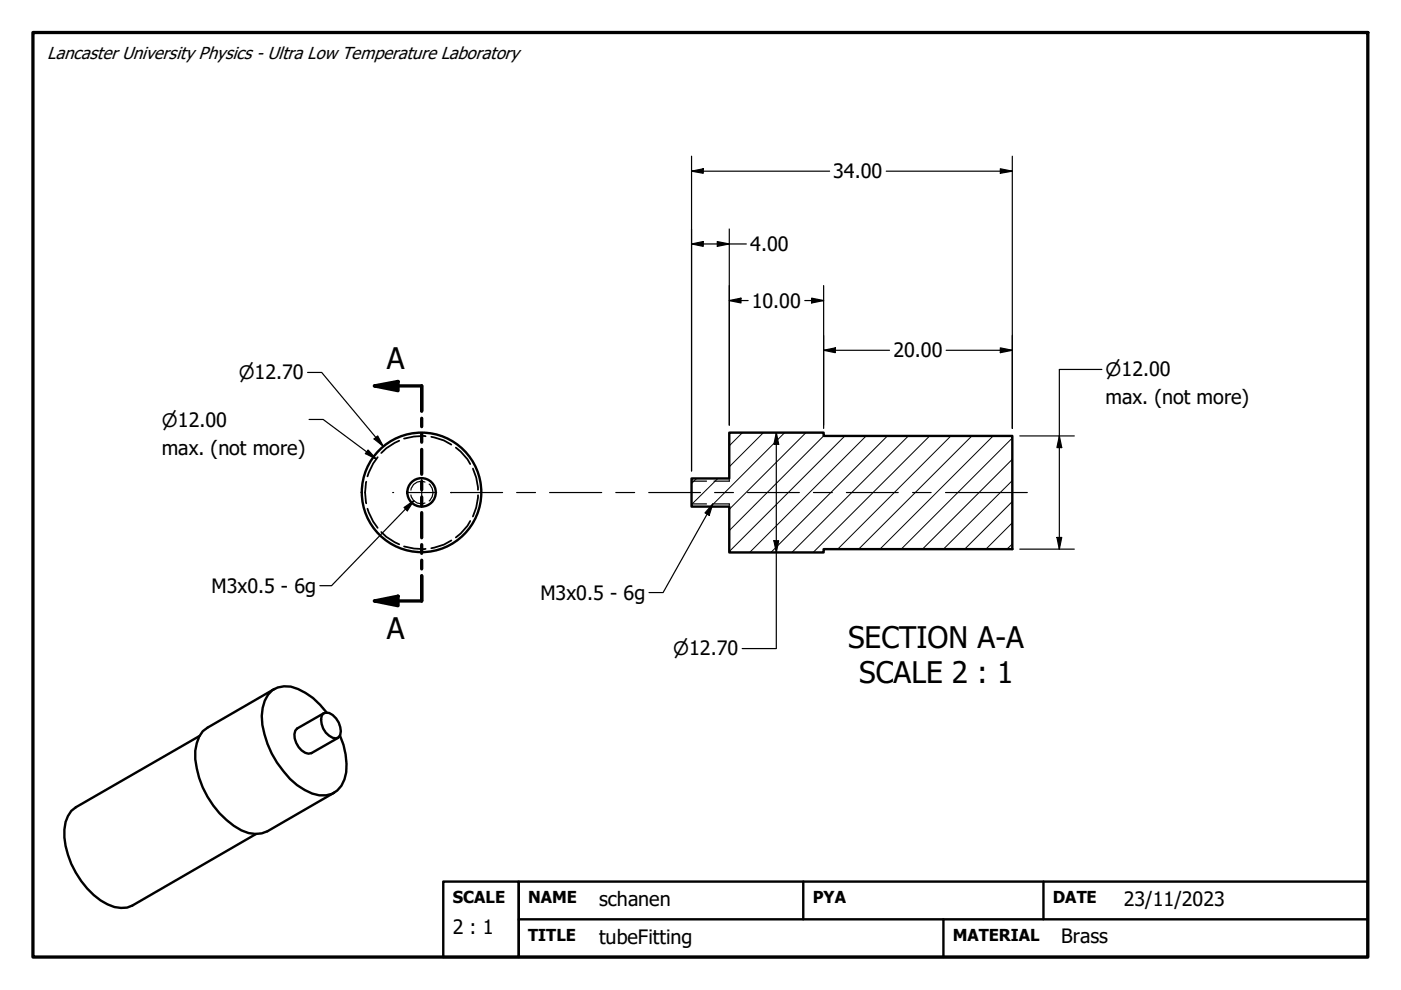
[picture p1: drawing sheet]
<svg xmlns="http://www.w3.org/2000/svg" width="297mm" height="210mm" viewBox="0 0 297 210" stroke-linecap="round" stroke-linejoin="round" font-family="sans-serif">
<!-- layer: Hatch (ANSI) -->
<g fill="none" stroke="#000" stroke-width=".21">
<path d="M157.4 91.7l-2.8 2.8M161.9 91.7l-7.3 7.3M166.4 91.7l-15.7 15.7M170.9 91.7l-16.3 16.3M174.6 92.4l-20 20.1M179.1 92.4l-24.5 24.5M183.6 92.4l-24.7 24.7M188.2 92.4l-24.8 24.7M192.6 92.4l-24.7 24.7M197.1 92.4l-24.7 24.7M201.6 92.4l-24 24M206.1 92.4l-24 24"/>
<path d="M210.6 92.4l-24 24M214.6 97.4l-19 19M214.6 92.9l-23.5 23.5M147.7 101.4l-1.1 1.1M152.2 101.4l-5.6 5.6M214.6 115.4l-1.1 1M214.6 110.8l-5.6 5.6M214.6 106.3l-10.1 10.1M214.6 101.9l-14.6 14.5"/>
</g>
<!-- layer: Hidden (ANSI) -->
<g fill="none" stroke="#000" stroke-width=".38">
<path d="M80.1 96.9l-1 1.4-1.2 2.7M84.6 93.4l-2.7 1.6-1.1 1M90.2 92.5l-2.4 .1-2.1 .4M91.4 92.6l2.7 .8 1.6 .9M96.6 94.9l1.1 .8 1.4 1.7 .6 1M100.3 99.3l.7 2 .3 2.6M77.7 102.1a10.4 10.4 0 0 0 0 4.6M77.9 107.9l1.2 2.7 1 1.3M80.8 112.8l1.1 1 2.7 1.6M85.7 115.9l2.1 .4 2.4 .1M95.7 114.6l-1.6 .9-2.7 .7M99.7 110.5l-.6 1-1.4 1.6-1.1 .9"/>
<path d="M101.3 105l-.3 2.6-.7 1.9"/>
</g>
<!-- layer: Hidden Narrow (ANSI) -->
<path d="M87.1 104.9a2.16 2.16 0 0 0 3 1.8M90.1 102.2a2.18 2.18 0 0 0-3 1.7M91 102.7a2.33 2.33 0 0 1 0 3.5M146.6 106.8h3.2M146.6 102h3.2M151.4 106.8h3.2v.2M154.6 101.8v.2h-3.2M154.6 101.4v.2M154.6 107.2v.2" fill="none" stroke="#000" stroke-width=".25"/>
<!-- layer: Visible (ANSI) -->
<g fill="none" stroke="#000" stroke-width=".51">
<path d="M154.6 91.7h20v.7h40v24h-40v.7h-20v-9.7h-8v-6h8zM42.3 156.1l-26.2 15.1a5.8 5.8 0 0 0-2.4 4.7 18.2 18.2 0 0 0 9.1 15.8 5.8 5.8 0 0 0 5.3 .3l26.2-15.2M58.2 146.1l-14.2 8.2a6 6 0 0 0-2.6 4.9 19.3 19.3 0 0 0 9.8 16.9 6.1 6.1 0 0 0 5.5 .1l14.2-8.1M68.5 151.3a2.11 2.11 0 0 1 2.7 1 4.1 4.1 0 0 1 .9 3.5l-.3 .5a2.15 2.15 0 0 1-2.7-.9 4.2 4.2 0 0 1-.9-3.6zM68.6 151.2l-5.6 3.3a2.54 2.54 0 0 0-.2 3 3.6 3.6 0 0 0 2.6 2.3l.6-.1 5.7-3.3M69.3 151.1a14 14 0 0 0-7.6-5.5 4.7 4.7 0 0 0-5.6 3 10.7 10.7 0 0 0 0 7.1 19.9 19.9 0 0 0 8.5 11.8 6.5 6.5 0 0 0 5.8 .8 5.6 5.6 0 0 0 3-4.6 15.7 15.7 0 0 0-1.3-7.8"/>
<circle cx="89.4" cy="104.4" r="3"/>
<circle cx="89.4" cy="104.4" r="12.7"/>
</g>
<!-- layer: Section Line (ANSI) -->
<path d="M79.4 81.8l5-.9v1.9zM79.4 81.8h10v5.4M89.4 88.7v1.8M89.4 92v1.8M89.4 95.3v5.3M89.4 102.1v1.8M89.4 105.4v1.8M89.4 108.7v5.3M89.4 115.5v1.8M89.4 118.8v1.8M79.4 127.4l5-1v2zM89.4 122.1v5.3h-10" fill="none" stroke="#000" stroke-width=".7"/>
<path d="M79.4 81.8l5-.9v1.9zM79.4 127.4l5-1v2z" fill="#000"/>
<!-- layer: Border (ANSI) -->
<path d="M7 6.9h283v196h-283z" fill="none" stroke="#000" stroke-width=".7"/>
<!-- layer: Title (ANSI) -->
<path d="M94 186.9h16v16h-16zM110 186.9h180v16h-180zM110 194.9h180M170.3 186.9v8M200 194.9v8M221.2 186.9v8" fill="none" stroke="#000" stroke-width=".51"/>
<!-- layer: Dimension (ANSI) -->
<g fill="none" stroke="#000" stroke-width=".25">
<path d="M146.6 36.3l2.5-.5v.9zM146.6 36.3h29.3M146.6 33.1v66.8M187.9 36.3h26.7M212.1 35.8l2.5 .5-2.5 .4zM214.6 33.1v57.7M146.6 51.7l2.5-.5v1zM146.6 51.7h11.6M152.1 51.2l2.5 .5-2.5 .5zM154.6 48.5v41.6M65.2 79h3l13.1 15.7M154.6 63.7l2.5-.5v1z"/>
<path d="M154.6 63.7h4M170.6 63.7h4M172.1 63.2l2.5 .5-2.5 .5zM174.6 74.3l2.5-.5v1zM174.6 74.3h14M174.6 60.6v30.2M200.6 74.3h14M212.1 73.8l2.5 .5-2.5 .5zM233.6 78.3h-9v38.1M65.5 88.9h3l11.3 8.4M78 95.4l1.8 1.9-2.3-1.1zM79.3 93.1l.8-.7 1.2 2.3z"/>
<path d="M164.6 91.7l.5 2.5h-1zM164.6 91.7v45.8h-7.2M216.2 92.4h11.6M224.6 92.4l.5 2.5h-1zM164.1 114.7h1l-.5 2.4zM216.2 116.4h11.6M224.1 114h1l-.5 2.4z"/>
</g>
<g fill="#000">
<path d="M146.6 36.3l2.5-.5v.9zM212.1 35.8l2.5 .5-2.5 .4zM146.6 51.7l2.5-.5v1zM152.1 51.2l2.5 .5-2.5 .5zM154.6 63.7l2.5-.5v1zM172.1 63.2l2.5 .5-2.5 .5zM174.6 74.3l2.5-.5v1zM212.1 73.8l2.5 .5-2.5 .5zM78 95.4l1.8 1.9-2.3-1.1zM79.3 93.1l.8-.7 1.2 2.3zM164.6 91.7l.5 2.5h-1zM224.6 92.4l.5 2.5h-1z"/>
<path d="M164.1 114.7h1l-.5 2.4zM224.1 114h1l-.5 2.4z"/>
</g>
<!-- layer: Symbol (ANSI) -->
<path d="M85.7 107.6l2.1-1.5-1.4 2.2zM87.8 106.1l-17.5 18.1h-2.5M151.1 106.8l-.7 2.5-.9-.6zM151.1 106.8l-10.5 18.8h-3" fill="none" stroke="#000" stroke-width=".25"/>
<path d="M85.7 107.6l2.1-1.5-1.4 2.2zM151.1 106.8l-.7 2.5-.9-.6z" fill="#000"/>
<!-- layer: Center Mark (ANSI) -->
<path d="M89.4 101.3v6.3" fill="none" stroke="#000" stroke-width=".25"/>
<!-- layer: Centerline (ANSI) -->
<g fill="none" stroke="#000" stroke-width=".25">
<path d="M83.2 104.4h.1M86.2 104.4h6.4M95.6 104.4h.1M95.6 104.4h11M109.5 104.4h4M116.5 104.4h11.1M130.6 104.4h4M137.5 104.4h11M151.5 104.4h4M158.5 104.4h11M172.5 104.4h4M179.5 104.4h10.9"/>
<path d="M193.5 104.4h3.9M200.5 104.4h17.3"/>
</g>
<g font-size="6.3">
<text x="82" y="78.3">A</text>
<text x="82" y="135.5">A</text>
<text x="179.8" y="137.4">SECTION A-A</text>
<text x="182.2" y="144.9">SCALE 2 : 1</text>
</g>
<g font-size="4.2">
<text x="176.7" y="37.8">34.00</text>
<text x="159.1" y="53.2">4.00</text>
<text x="159.4" y="65.2">10.00</text>
<text x="189.4" y="75.8">20.00</text>
<text x="234.4" y="85.8">max. (not more)</text>
<text x="34.3" y="96.4">max. (not more)</text>
<text x="44.8" y="125.7">M3x0.5 - 6g</text>
<text x="114.6" y="127.2">M3x0.5 - 6g</text>
<text x="127" y="192.1">schanen</text>
<text x="238.3" y="192.1">23/11/2023</text>
<text x="96" y="198">2 : 1</text>
<text x="127" y="200.1">tubeFitting</text>
<text x="225" y="199.9">Brass</text>
</g>
<g font-size="3.9">
<text x="50.6" y="80.4">⌀12.70</text>
<text x="234.4" y="79.8">⌀12.00</text>
<text x="34.3" y="90.5">⌀12.00</text>
<text x="142.7" y="139">⌀12.70</text>
</g>
<text font-size="3.7" x="10" y="12.5">Lancaster University Physics - Ultra Low Temperature Laboratory</text>
<g font-size="3.5">
<text x="96" y="191.5">SCALE</text>
<text x="112" y="191.4">NAME</text>
<text x="172.3" y="191.4">PYA</text>
<text x="223.2" y="191.4">DATE</text>
<text x="112" y="199.4">TITLE</text>
<text x="202" y="199.4">MATERIAL</text>
</g>
</svg>
